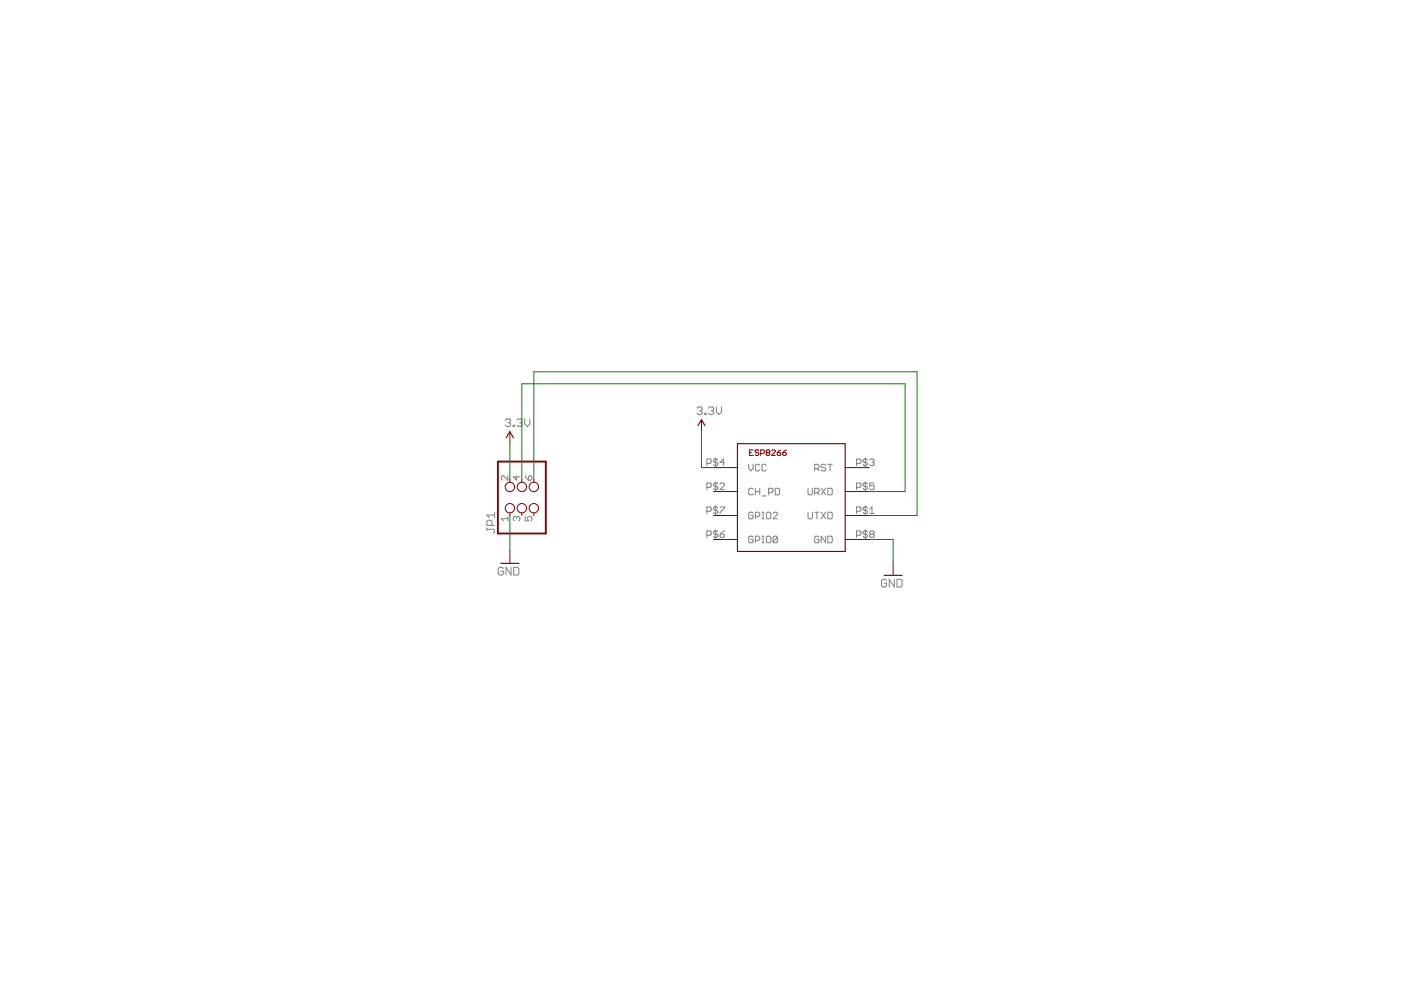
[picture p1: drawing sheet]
<?xml version="1.0" encoding="utf-8"?>
<!DOCTYPE eagle SYSTEM "eagle.dtd">
<!--
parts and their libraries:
SparkFun-Connectors: Licensing: CC v3.0 Share-Alike You are welcome to use this library for commercial purposes.
-->
<eagle version="7.2.0">
<drawing>
<settings>
<setting alwaysvectorfont="yes"/>
<setting verticaltext="up"/>
</settings>
<grid distance="0.1" unitdist="inch" unit="inch" style="lines" multiple="1" display="no" altdistance="0.01" altunitdist="inch" altunit="inch"/>
<schematic xreflabel="%F%N/%S.%C%R" xrefpart="/%S.%C%R">
<libraries>
<library name="SparkFun-Connectors">
<symbols>
<symbol name="PINH2X3">
<wire x1="-6.35" y1="-5.08" x2="8.89" y2="-5.08" width="0.4064" layer="94"/>
<wire x1="8.89" y1="-5.08" x2="8.89" y2="5.08" width="0.4064" layer="94"/>
<wire x1="8.89" y1="5.08" x2="-6.35" y2="5.08" width="0.4064" layer="94"/>
<wire x1="-6.35" y1="5.08" x2="-6.35" y2="-5.08" width="0.4064" layer="94"/>
<text x="-6.35" y="5.715" size="1.778" layer="95">&gt;NAME</text>
<text x="-6.35" y="-7.62" size="1.778" layer="96">&gt;VALUE</text>
<pin name="1" x="-2.54" y="2.54" visible="pad" length="short" direction="pas" function="dot"/>
<pin name="2" x="5.08" y="2.54" visible="pad" length="short" direction="pas" function="dot" rot="R180"/>
<pin name="3" x="-2.54" y="0" visible="pad" length="short" direction="pas" function="dot"/>
<pin name="4" x="5.08" y="0" visible="pad" length="short" direction="pas" function="dot" rot="R180"/>
<pin name="5" x="-2.54" y="-2.54" visible="pad" length="short" direction="pas" function="dot"/>
<pin name="6" x="5.08" y="-2.54" visible="pad" length="short" direction="pas" function="dot" rot="R180"/>
</symbol>
</symbols>
<devicesets>
<deviceset name="PINHD-2X3" prefix="JP" uservalue="yes">
<gates>
<gate name="A" symbol="PINH2X3" x="0" y="0"/>
</gates>
<devices>
<device name="" package="2X03">
<connects>
<connect gate="A" pin="1" pad="1"/>
<connect gate="A" pin="2" pad="2"/>
<connect gate="A" pin="3" pad="3"/>
<connect gate="A" pin="4" pad="4"/>
<connect gate="A" pin="5" pad="5"/>
<connect gate="A" pin="6" pad="6"/>
</connects>
<technologies>
<technology name=""/>
</technologies>
</device>
</devices>
</deviceset>
</devicesets>
</library>
<library name="ESP8266">
<symbols>
<symbol name="ESP8266-01">
<pin name="GPIO0" x="0" y="0" length="middle"/>
<pin name="GPIO2" x="0" y="5.08" length="middle"/>
<pin name="VCC" x="0" y="15.24" length="middle"/>
<pin name="GND" x="33.02" y="0" length="middle" rot="R180"/>
<pin name="UTXD" x="33.02" y="5.08" length="middle" rot="R180"/>
<pin name="URXD" x="33.02" y="10.16" length="middle" rot="R180"/>
<pin name="RST" x="33.02" y="15.24" length="middle" rot="R180"/>
<pin name="CH_PD" x="0" y="10.16" length="middle"/>
<wire x1="5.08" y1="-2.54" x2="27.94" y2="-2.54" width="0.254" layer="94"/>
<wire x1="27.94" y1="-2.54" x2="27.94" y2="20.32" width="0.254" layer="94"/>
<wire x1="27.94" y1="20.32" x2="5.08" y2="20.32" width="0.254" layer="94"/>
<wire x1="5.08" y1="20.32" x2="5.08" y2="-2.54" width="0.254" layer="94"/>
<text x="7.62" y="17.78" size="1.27" layer="94">ESP8266</text>
</symbol>
</symbols>
<devicesets>
<deviceset name="ESP8266-01">
<gates>
<gate name="G$1" symbol="ESP8266-01" x="0" y="0"/>
</gates>
<devices>
<device name="" package="ESP-01">
<connects>
<connect gate="G$1" pin="CH_PD" pad="P$2"/>
<connect gate="G$1" pin="GND" pad="P$8"/>
<connect gate="G$1" pin="GPIO0" pad="P$6"/>
<connect gate="G$1" pin="GPIO2" pad="P$7"/>
<connect gate="G$1" pin="RST" pad="P$3"/>
<connect gate="G$1" pin="URXD" pad="P$5"/>
<connect gate="G$1" pin="UTXD" pad="P$1"/>
<connect gate="G$1" pin="VCC" pad="P$4"/>
</connects>
<technologies>
<technology name=""/>
</technologies>
</device>
</devices>
</deviceset>
</devicesets>
</library>
<library name="SparkFun-Aesthetics">
<symbols>
<symbol name="DGND">
<wire x1="-1.905" y1="0" x2="1.905" y2="0" width="0.254" layer="94"/>
<text x="-2.54" y="-2.54" size="1.778" layer="96">&gt;VALUE</text>
<pin name="GND" x="0" y="2.54" visible="off" length="short" direction="sup" rot="R270"/>
</symbol>
<symbol name="3.3V">
<wire x1="0.762" y1="1.27" x2="0" y2="2.54" width="0.254" layer="94"/>
<wire x1="0" y1="2.54" x2="-0.762" y2="1.27" width="0.254" layer="94"/>
<text x="-1.016" y="3.556" size="1.778" layer="96">&gt;VALUE</text>
<pin name="3.3V" x="0" y="0" visible="off" length="short" direction="sup" rot="R90"/>
</symbol>
</symbols>
<devicesets>
<deviceset name="GND" prefix="GND">
<gates>
<gate name="1" symbol="DGND" x="0" y="0"/>
</gates>
<devices>
<device name="">
<technologies>
<technology name=""/>
</technologies>
</device>
</devices>
</deviceset>
<deviceset name="3.3V" prefix="SUPPLY">
<gates>
<gate name="G$1" symbol="3.3V" x="0" y="0"/>
</gates>
<devices>
<device name="">
<technologies>
<technology name=""/>
</technologies>
</device>
</devices>
</deviceset>
</devicesets>
</library>
</libraries>
<attributes>
</attributes>
<variantdefs>
</variantdefs>
<classes>
<class number="0" name="default" width="0" drill="0">
</class>
</classes>
<parts>
<part name="JP1" library="SparkFun-Connectors" deviceset="PINHD-2X3" device=""/>
<part name="U$1" library="ESP8266" deviceset="ESP8266-01" device=""/>
<part name="GND1" library="SparkFun-Aesthetics" deviceset="GND" device=""/>
<part name="GND2" library="SparkFun-Aesthetics" deviceset="GND" device=""/>
<part name="SUPPLY1" library="SparkFun-Aesthetics" deviceset="3.3V" device=""/>
<part name="SUPPLY2" library="SparkFun-Aesthetics" deviceset="3.3V" device=""/>
</parts>
<sheets>
<sheet>
<plain>
</plain>
<instances>
<instance part="JP1" gate="A" x="15.24" y="63.5" rot="R90"/>
<instance part="U$1" gate="G$1" x="55.88" y="55.88"/>
<instance part="GND1" gate="1" x="12.7" y="50.8"/>
<instance part="GND2" gate="1" x="93.98" y="48.26"/>
<instance part="SUPPLY1" gate="G$1" x="12.7" y="76.2"/>
<instance part="SUPPLY2" gate="G$1" x="53.34" y="78.74"/>
</instances>
<busses>
</busses>
<nets>
<net name="GND" class="0">
<segment>
<pinref part="JP1" gate="A" pin="1"/>
<pinref part="GND1" gate="1" pin="GND"/>
<wire x1="12.7" y1="60.96" x2="12.7" y2="53.34" width="0.1524" layer="91"/>
</segment>
<segment>
<pinref part="GND2" gate="1" pin="GND"/>
<wire x1="93.98" y1="50.8" x2="93.98" y2="55.88" width="0.1524" layer="91"/>
<pinref part="U$1" gate="G$1" pin="GND"/>
<wire x1="93.98" y1="55.88" x2="88.9" y2="55.88" width="0.1524" layer="91"/>
</segment>
</net>
<net name="3.3V" class="0">
<segment>
<pinref part="JP1" gate="A" pin="2"/>
<pinref part="SUPPLY1" gate="G$1" pin="3.3V"/>
<wire x1="12.7" y1="68.58" x2="12.7" y2="76.2" width="0.1524" layer="91"/>
</segment>
<segment>
<pinref part="SUPPLY2" gate="G$1" pin="3.3V"/>
<wire x1="53.34" y1="78.74" x2="53.34" y2="71.12" width="0.1524" layer="91"/>
<pinref part="U$1" gate="G$1" pin="VCC"/>
<wire x1="53.34" y1="71.12" x2="55.88" y2="71.12" width="0.1524" layer="91"/>
</segment>
</net>
<net name="N$1" class="0">
<segment>
<pinref part="U$1" gate="G$1" pin="UTXD"/>
<wire x1="88.9" y1="60.96" x2="99.06" y2="60.96" width="0.1524" layer="91"/>
<wire x1="99.06" y1="60.96" x2="99.06" y2="91.44" width="0.1524" layer="91"/>
<pinref part="JP1" gate="A" pin="6"/>
<wire x1="99.06" y1="91.44" x2="17.78" y2="91.44" width="0.1524" layer="91"/>
<wire x1="17.78" y1="91.44" x2="17.78" y2="68.58" width="0.1524" layer="91"/>
</segment>
</net>
<net name="N$2" class="0">
<segment>
<pinref part="JP1" gate="A" pin="4"/>
<wire x1="15.24" y1="68.58" x2="15.24" y2="88.9" width="0.1524" layer="91"/>
<wire x1="15.24" y1="88.9" x2="96.52" y2="88.9" width="0.1524" layer="91"/>
<wire x1="96.52" y1="88.9" x2="96.52" y2="66.04" width="0.1524" layer="91"/>
<pinref part="U$1" gate="G$1" pin="URXD"/>
<wire x1="96.52" y1="66.04" x2="88.9" y2="66.04" width="0.1524" layer="91"/>
</segment>
</net>
</nets>
</sheet>
</sheets>
</schematic>
</drawing>
</eagle>
